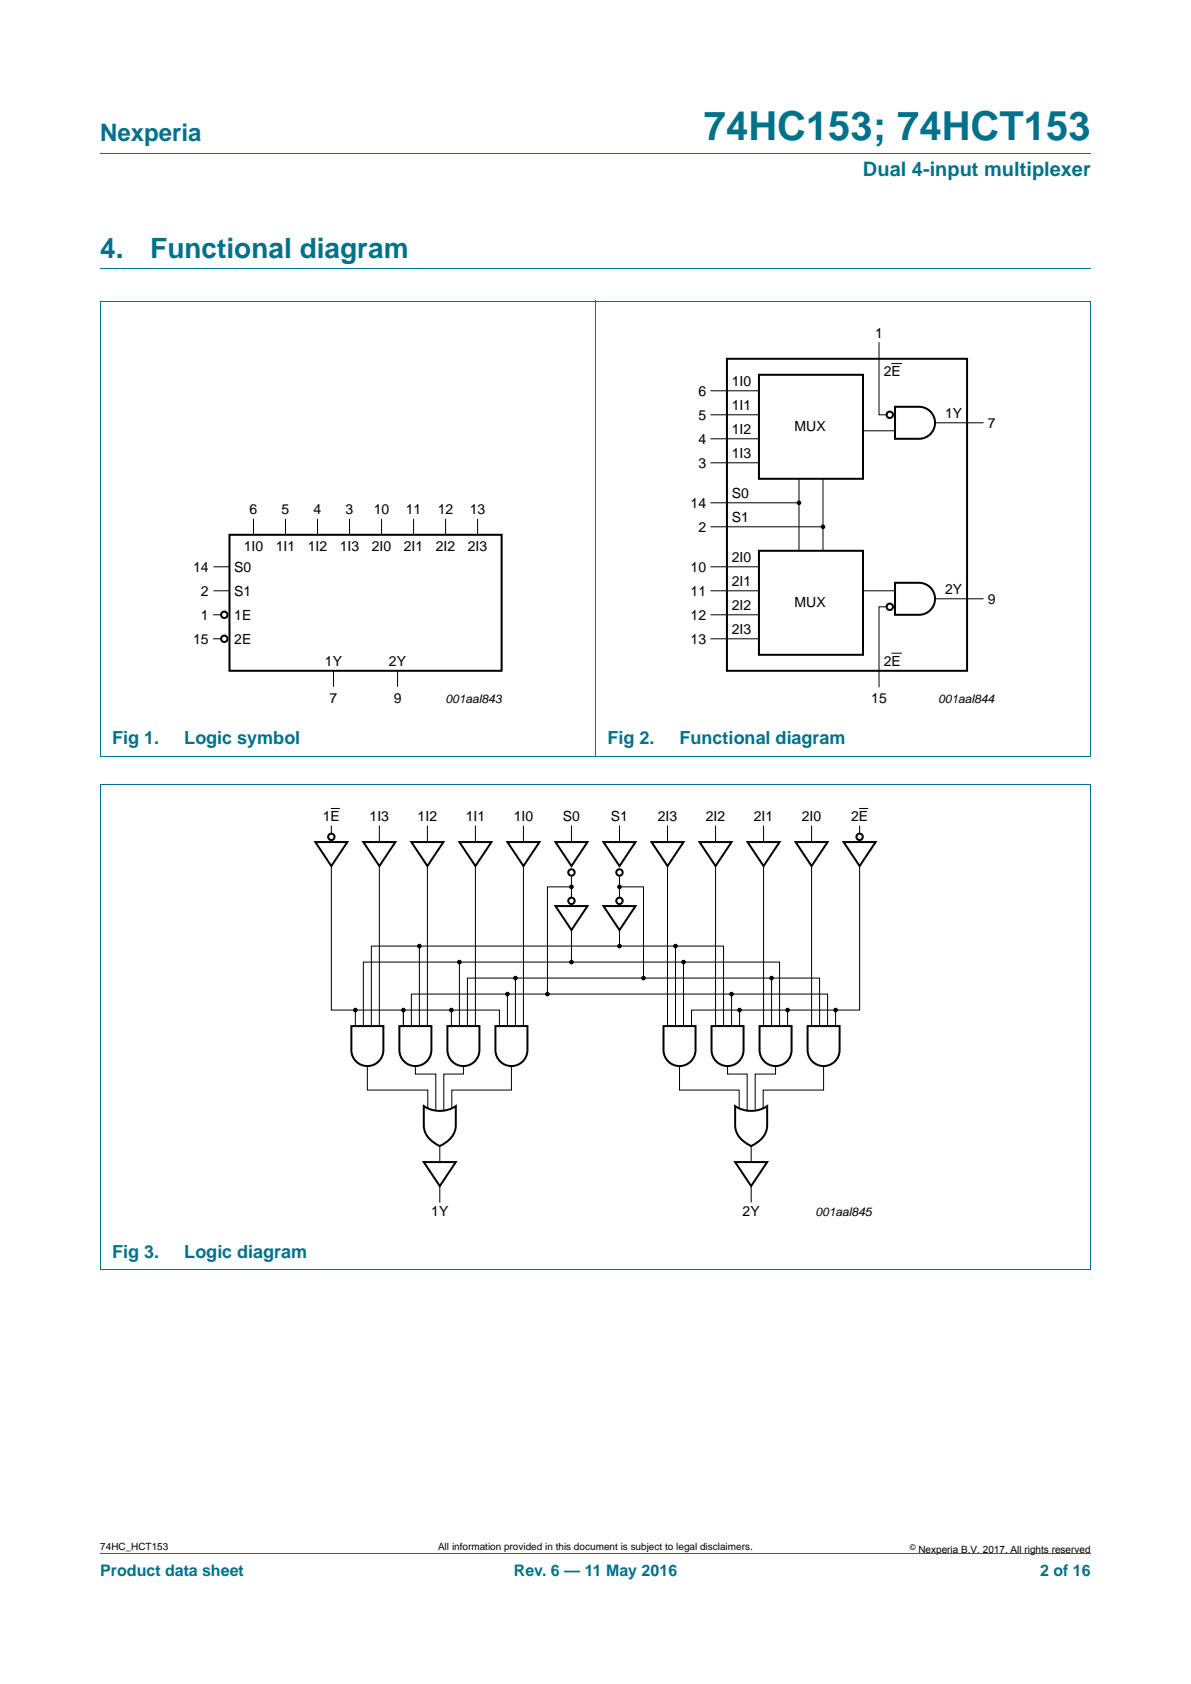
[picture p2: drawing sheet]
<svg xmlns="http://www.w3.org/2000/svg" width="210mm" height="297mm" viewBox="0 0 210 297" stroke-linecap="round" stroke-linejoin="round" font-family="sans-serif">
<path d="M17.7 27h174.6M17.6 53.1h174.7M17.7 47.4h174.6M17.7 53.1v80.2M105 53v80.4M192.3 53.1v80.2M17.6 133.4h174.7M17.6 138.3h174.7M17.7 138.3v85.6M192.3 138.3v85.6M17.6 224h174.7M17.7 273.9h174.6" fill="none" stroke="#00718a" stroke-width=".18"/>
<g fill="none" stroke="#000" stroke-width=".18">
<path d="M125.3 68.9h8.5M125.3 73.2h8.5M125.3 77.4h8.5M152.2 76h5.6M155 60.5v12.7h1.3M157.2 64.1h1.7M164.9 74.6h8.4M37.6 100h2.9M44.7 91.5v2.8M50.3 91.5v2.8M56 91.5v2.8M61.6 91.5v2.8"/>
<path d="M67.3 91.5v2.8M72.9 91.5v2.8M78.6 91.5v2.8M84.2 91.5v2.8M125.3 100h8.5M125.3 81.6h8.5M125.3 88.7h15.6M125.3 92.9h19.8M140.9 84.5v12.7M145.1 84.5v12.7M37.6 112.7h1.4M37.6 108.4h1.4"/>
<path d="M37.6 104.2h2.9M58.8 118.3v2.8M70.1 118.3v2.8M125.3 112.7h8.5M125.3 108.4h8.5M125.3 104.2h8.5M152.2 104.2h5.6M156.3 107h-1.3v14.1M157.2 115.2h1.7M164.9 105.6h8.4M58.4 152.8v25.4h29.7v2.8M58.4 145.7v1.3"/>
<path d="M58.4 142.6h1.4M66.9 145.7v2.8M66.9 152.8v28.2M75.4 145.7v2.8M75.4 152.8v28.2M83.8 145.7v2.8M83.8 152.8v28.2M92.3 145.7v2.8M92.3 152.8v28.2M100.8 156.4h-4.3v18.9M100.8 145.7v2.8M100.8 154.5v3.8"/>
<path d="M109.2 156.4h4.3v16.1M109.2 145.7v2.8M109.2 154.5v3.8M117.7 145.7v2.8M117.7 152.8v28.2M126.2 145.7v2.8M126.2 152.8v28.2M134.6 145.7v2.8M134.6 152.8v28.2M143.1 145.7v2.8M143.1 152.8v28.2M151.6 152.8v25.4h-29.7v2.8"/>
<path d="M151.6 142.6h1.4M151.6 145.7v1.3M62.7 178.2v2.8M71.1 178.2v2.8M73.9 166.9v14.1M79.6 178.2v2.8M81 169.7v11.3M89.5 175.3v5.7M90.9 172.5v8.5M100.8 164.1v5.6M109.2 164.1v2.8M119.1 166.9v14.1"/>
<path d="M120.5 169.7v11.3M129 175.3v5.7M130.4 178.2v2.8M136 172.5v8.5M138.9 178.2v2.8M147.3 178.2v2.8M64.8 188v4.3h10.6v3.2M72.5 181v-5.7h73.4v5.7M73.2 188v1.5h3.6v6.2M81.7 188v1.5h-3.5v6.4M90.2 188v4.3h-10.5v3.2M119.8 188v4.3h10.5v3.3"/>
<path d="M127.6 181v-14.1h-62.1v14.1M128.3 188v1.5h3.4v6.4M136.7 188v1.5h-3.6v6.2M137.4 181v-11.3h-73.3v11.3M144.5 181v-8.5h-62.1v8.5M145.2 188v4.3h-10.6v3.1M77.5 202.2v2.8M77.5 209.2v2.8M132.4 202.2v2.8M132.4 209.2v2.8"/>
</g>
<g fill="none" stroke="#000" stroke-width=".35">
<path d="M128.2 63.3h42.3v55h-42.3zM133.8 66.1h18.4v18.4h-18.4zM157.8 71.8h4.2a2.82 2.82 0 0 1 2.9 2.8 2.82 2.82 0 0 1-2.9 2.8h-4.2zM40.5 94.3h47.9v24h-47.9zM133.8 97.2h18.4v18.3h-18.4zM157.8 102.8h4.2a2.82 2.82 0 0 1 2.9 2.8 2.82 2.82 0 0 1-2.9 2.8h-4.2zM55.6 148.5h5.6l-2.8 4.3zM64.1 148.5h5.6l-2.8 4.3zM72.5 148.5h5.7l-2.8 4.3zM81 148.5h5.6l-2.8 4.3zM89.5 148.5h5.6l-2.8 4.3zM97.9 148.5h5.7l-2.8 4.3z"/>
<path d="M97.9 159.8h5.7l-2.8 4.3zM106.4 148.5h5.6l-2.8 4.3zM106.4 159.8h5.6l-2.8 4.3zM114.9 148.5h5.6l-2.8 4.3zM123.3 148.5h5.7l-2.8 4.3zM131.8 148.5h5.6l-2.8 4.3zM140.3 148.5h5.6l-2.8 4.3zM148.7 148.5h5.7l-2.8 4.3zM61.9 181h5.7v4.2a2.82 2.82 0 0 1-2.8 2.8 2.82 2.82 0 0 1-2.9-2.8zM70.4 181h5.7v4.2a2.82 2.82 0 0 1-2.9 2.8 2.82 2.82 0 0 1-2.8-2.8zM74.7 195.1a5.1 5.1 0 0 0 5.7 0v3.4a4.1 4.1 0 0 1-2.9 3.7 4.4 4.4 0 0 1-2.8-3.7zM78.9 181h5.6v4.2a2.82 2.82 0 0 1-2.8 2.8 2.82 2.82 0 0 1-2.8-2.8z"/>
<path d="M87.3 181h5.7v4.2a2.82 2.82 0 0 1-2.8 2.8 2.82 2.82 0 0 1-2.9-2.8zM117 181h5.6v4.2a2.82 2.82 0 0 1-2.8 2.8 2.82 2.82 0 0 1-2.8-2.8zM125.4 181h5.7v4.2a2.82 2.82 0 0 1-2.8 2.8 2.82 2.82 0 0 1-2.9-2.8zM129.6 195.1a5.1 5.1 0 0 0 5.7 0v3.4a4.1 4.1 0 0 1-2.9 3.7 4.4 4.4 0 0 1-2.8-3.7zM133.9 181h5.7v4.2a2.82 2.82 0 0 1-2.9 2.8 2.82 2.82 0 0 1-2.8-2.8zM142.4 181h5.6v4.2a2.82 2.82 0 0 1-2.8 2.8 2.82 2.82 0 0 1-2.8-2.8zM74.7 205h5.7l-2.9 4.2zM129.6 205h5.7l-2.9 4.2z"/>
<circle cx="156.9" cy="73.2" r=".56"/>
<circle cx="39.5" cy="112.7" r=".56"/>
<circle cx="39.5" cy="108.4" r=".56"/>
<circle cx="156.9" cy="107" r=".56"/>
<circle cx="58.4" cy="147.6" r=".56"/>
<circle cx="100.8" cy="158.9" r=".56"/>
<circle cx="100.8" cy="153.9" r=".56"/>
<circle cx="109.2" cy="158.9" r=".56"/>
<circle cx="109.2" cy="153.9" r=".56"/>
<circle cx="151.6" cy="147.6" r=".56"/>
</g>
<g fill="#000" stroke="#000" stroke-width=".25">
<circle cx="140.9" cy="88.7" r=".28"/>
<circle cx="145.1" cy="92.9" r=".28"/>
<circle cx="100.8" cy="156.4" r=".28"/>
<circle cx="109.2" cy="156.4" r=".28"/>
<circle cx="62.7" cy="178.2" r=".28"/>
<circle cx="71.1" cy="178.2" r=".28"/>
<circle cx="73.9" cy="166.9" r=".28"/>
<circle cx="79.6" cy="178.2" r=".28"/>
<circle cx="81" cy="169.7" r=".28"/>
<circle cx="89.5" cy="175.3" r=".28"/>
<circle cx="90.9" cy="172.5" r=".28"/>
<circle cx="96.5" cy="175.3" r=".28"/>
<circle cx="100.8" cy="169.7" r=".28"/>
<circle cx="109.2" cy="166.9" r=".28"/>
<circle cx="113.5" cy="172.5" r=".28"/>
<circle cx="119.1" cy="166.9" r=".28"/>
<circle cx="120.5" cy="169.7" r=".28"/>
<circle cx="129" cy="175.3" r=".28"/>
<circle cx="130.4" cy="178.2" r=".28"/>
<circle cx="136" cy="172.5" r=".28"/>
<circle cx="138.9" cy="178.2" r=".28"/>
<circle cx="147.3" cy="178.2" r=".28"/>
</g>
<text font-size="7" fill="#00718a" x="124.1" y="24.6">74HC153; 74HCT153</text>
<g font-size="4.9" fill="#00718a">
<text x="17.7" y="45.4">4.</text>
<text x="26.5" y="45.4">Functional diagram</text>
</g>
<text font-size="4.2" fill="#00718a" x="17.7" y="24.9">Nexperia</text>
<text font-size="3.5" fill="#00718a" x="152.1" y="31.1">Dual 4-input multiplexer</text>
<g font-size="3.2" fill="#00718a">
<text x="19.8" y="131.2">Fig 1.</text>
<text x="32.5" y="131.2">Logic symbol</text>
<text x="107.1" y="131.2">Fig 2.</text>
<text x="119.8" y="131.2">Functional diagram</text>
<text x="19.8" y="221.8">Fig 3.</text>
<text x="32.5" y="221.8">Logic diagram</text>
</g>
<g font-size="2.8" fill="#00718a">
<text x="17.7" y="277.9">Product data sheet</text>
<text x="90.6" y="277.9">Rev. 6 — 11 May 2016</text>
<text x="183.4" y="277.9">2 of 16</text>
</g>
<g font-size="2.5">
<text x="154.3" y="59.6">1</text>
<text x="123.1" y="69.8">6</text>
<text x="129" y="68.1">1I0</text>
<text x="155.8" y="66.4">2E</text>
<text x="123.1" y="74">5</text>
<text x="129" y="72.3">1I1</text>
<text x="129" y="76.6">1I2</text>
<text x="140.1" y="76">MUX</text>
<text x="166.6" y="73.7">1Y</text>
<text x="174.2" y="75.4">7</text>
<text x="123.1" y="78.2">4</text>
<text x="123.1" y="82.5">3</text>
<text x="129" y="80.8">1I3</text>
<text x="121.7" y="89.5">14</text>
<text x="129" y="87.8">S0</text>
<text x="44" y="90.7">6</text>
<text x="49.6" y="90.7">5</text>
<text x="55.3" y="90.7">4</text>
<text x="60.9" y="90.7">3</text>
<text x="65.9" y="90.7">10</text>
<text x="71.5" y="90.7">11</text>
<text x="77.2" y="90.7">12</text>
<text x="82.8" y="90.7">13</text>
<text x="123.1" y="93.8">2</text>
<text x="129" y="92.1">S1</text>
<text x="34" y="100.8">14</text>
<text x="41.3" y="100.8">S0</text>
<text x="43" y="97.2">1I0</text>
<text x="48.6" y="97.2">1I1</text>
<text x="54.3" y="97.2">1I2</text>
<text x="59.9" y="97.2">1I3</text>
<text x="65.6" y="97.2">2I0</text>
<text x="71.2" y="97.2">2I1</text>
<text x="76.8" y="97.2">2I2</text>
<text x="82.5" y="97.2">2I3</text>
<text x="121.7" y="100.8">10</text>
<text x="129" y="99.1">2I0</text>
<text x="35.4" y="105.1">2</text>
<text x="41.3" y="105.1">S1</text>
<text x="121.7" y="105.1">11</text>
<text x="129" y="103.4">2I1</text>
<text x="129" y="107.6">2I2</text>
<text x="140.1" y="107">MUX</text>
<text x="166.6" y="104.8">2Y</text>
<text x="174.2" y="106.5">9</text>
<text x="34" y="113.5">15</text>
<text x="35.4" y="109.3">1</text>
<text x="41.3" y="109.3">1E</text>
<text x="41.3" y="113.5">2E</text>
<text x="121.7" y="109.3">12</text>
<text x="121.7" y="113.5">13</text>
<text x="129" y="111.8">2I3</text>
<text x="57.3" y="117.5">1Y</text>
<text x="68.6" y="117.5">2Y</text>
<text x="155.8" y="117.5">2E</text>
<text x="58.1" y="124">7</text>
<text x="69.4" y="124">9</text>
<text x="153.6" y="124">15</text>
<text x="56.9" y="144.9">1E</text>
<text x="65.2" y="144.9">1I3</text>
<text x="73.6" y="144.9">1I2</text>
<text x="82.1" y="144.9">1I1</text>
<text x="90.6" y="144.9">1I0</text>
<text x="99.2" y="144.9">S0</text>
<text x="107.7" y="144.9">S1</text>
<text x="116" y="144.9">2I3</text>
<text x="124.4" y="144.9">2I2</text>
<text x="132.9" y="144.9">2I1</text>
<text x="141.4" y="144.9">2I0</text>
<text x="150" y="144.9">2E</text>
<text x="76" y="214.6">1Y</text>
<text x="130.9" y="214.6">2Y</text>
</g>
<g font-size="2.1">
<text x="78.6" y="124">001aal843</text>
<text x="165.4" y="124">001aal844</text>
<text x="143.8" y="214.6">001aal845</text>
</g>
<g font-size="1.8">
<text x="17.7" y="273.3">74HC_HCT153</text>
<text x="77.2" y="273.3">All information provided in this document is subject to legal disclaimers.</text>
<text x="161.9" y="273.9">Nexperia B.V. 2017. All rights reserved</text>
</g>
<text font-size="1.4" x="160.4" y="273.4">©</text>
</svg>
